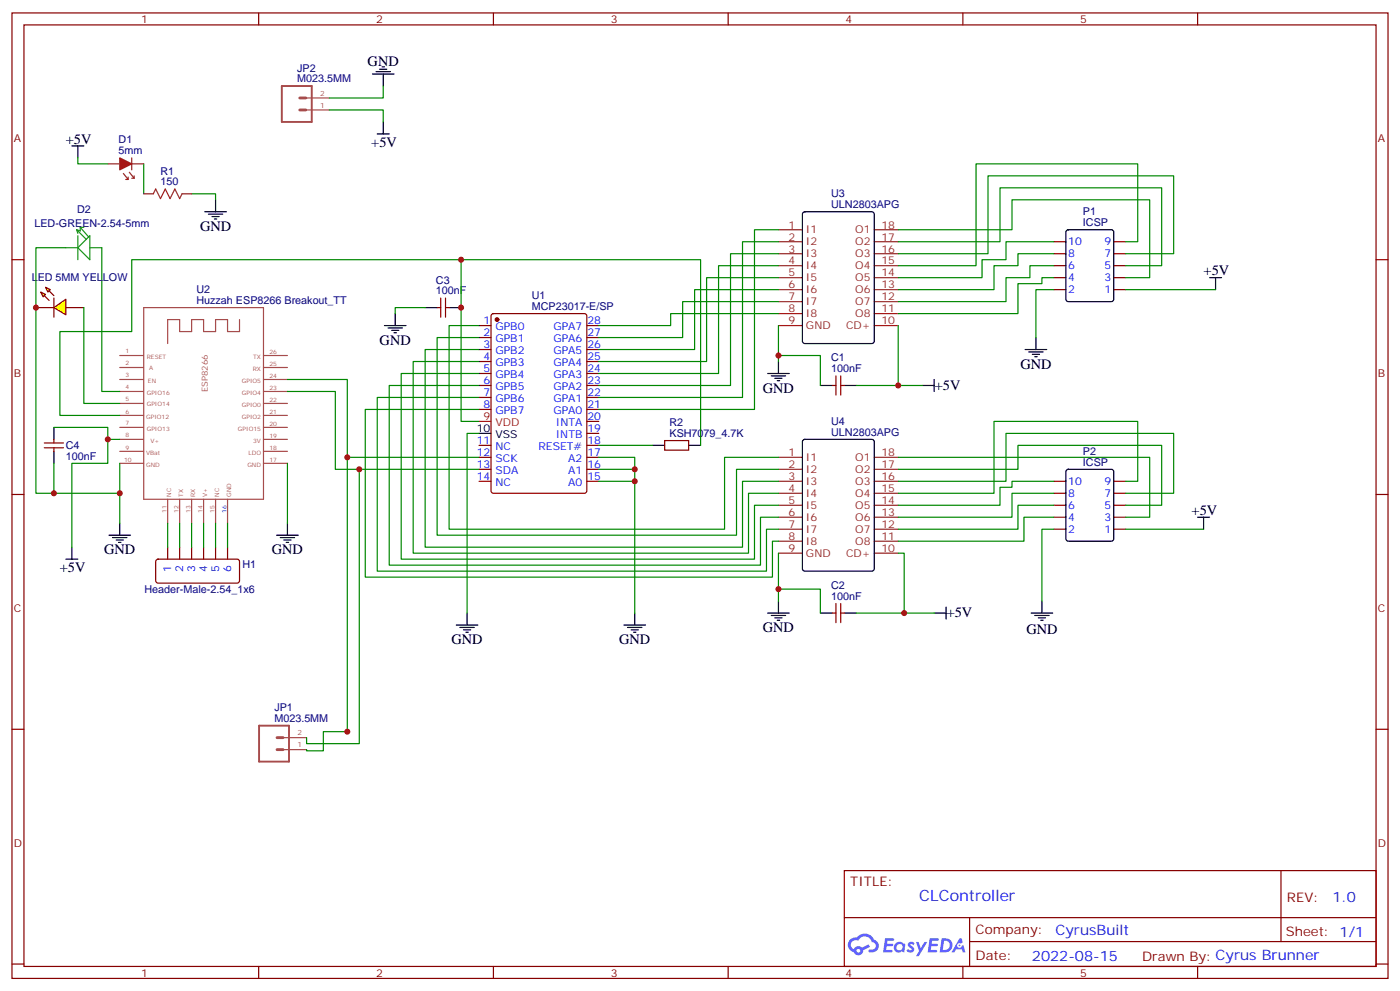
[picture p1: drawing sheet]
# EasyEDA schematic SCH_CLController.json
TITLE: CLController; REV: 1.0; Date: 2022-08-15; Sheet: 1/1; Company: CyrusBuilt

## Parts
1  LED 5MM YELLOW  [LED 5MM YELLOW]
C1  100nF  [100NF]
C2  100nF  [100NF]
C3  100nF  [100NF]
C4  100nF  [100NF]
D1  5mm  [PKG-LED-5MM-RED]
D2  LED-GREEN-2.54-5mm  [LED-GREEN-2.54-5MM-YUN]
H1  Header-Male-2.54_1x6  [HDR-TH_6P-P2.54-V-M-1]
JP1  M023.5MM  [SCREWTERMINAL-3.5MM-2]
JP2  M023.5MM  [SCREWTERMINAL-3.5MM-2]
P1  ICSP  [HDR-IDC-2.54-2X5P]
P2  ICSP  [HDR-IDC-2.54-2X5P]
R1  150  [PKG-0.25W RESISTOR]
R2  KSH7079_4.7KΩ  [KSH7079_4.7KR]
U1  MCP23017-E/SP  [DIP-28_L35.0-W6.5-P2.54-LS7.6-BL]
U2  Huzzah ESP8266 Breakout_TT  [HUZZAH 8266]
U3  ULN2803APG  [ULN2803APG]
U4  ULN2803APG  [ULN2803APG]

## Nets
+5V: C1.2 C2.2 C4.2 D1.1 JP2.1 P1.1 P2.1 U2.8(V+) U3.10(CD+) U4.10(CD+)
GND: 1.2 C1.1 C2.1 C3.1 C4.1 D2.- JP2.2 P1.2 P2.2 R1.2 U1.10(VSS) U1.15(A0) U1.16(A1) U1.17(A2) U2.10(GND) U2.17(GND) U3.9(GND) U4.9(GND)
Net-(1-1): 1.1 U2.5(GPIO14)
Net-(C3-2): C3.2 R2.2 U1.9(VDD) U2.6(GPIO12)
Net-(D1-2): D1.2 R1.1
Net-(D2-+): D2.+ U2.4(GPIO16)
Net-(H1-1): H1.1 U2.11(NC)
Net-(H1-2): H1.2 U2.12(TX)
Net-(H1-3): H1.3 U2.13(RX)
Net-(H1-4): H1.4 U2.14(V+)
Net-(H1-5): H1.5 U2.15(NC)
Net-(H1-6): H1.6 U2.16(GND)
Net-(JP1-1): JP1.1 U1.12(SCK) U2.24(GPIO5)
Net-(JP1-2): JP1.2 U1.13(SDA) U2.23(GPIO4)
Net-(P1-3): P1.3 U3.18(O1)
Net-(P1-4): P1.4 U3.11(O8)
Net-(P1-5): P1.5 U3.17(O2)
Net-(P1-6): P1.6 U3.12(O7)
Net-(P1-7): P1.7 U3.16(O3)
Net-(P1-8): P1.8 U3.13(O6)
Net-(P1-9): P1.9 U3.15(O4)
Net-(P1-10): P1.10 U3.14(O5)
Net-(P2-3): P2.3 U4.18(O1)
Net-(P2-4): P2.4 U4.11(O8)
Net-(P2-5): P2.5 U4.17(O2)
Net-(P2-6): P2.6 U4.12(O7)
Net-(P2-7): P2.7 U4.16(O3)
Net-(P2-8): P2.8 U4.13(O6)
Net-(P2-9): P2.9 U4.15(O4)
Net-(P2-10): P2.10 U4.14(O5)
Net-(R2-1): R2.1 U1.18(RESET#)
Net-(U1-1): U1.1(GPB0) U4.1(I1)
Net-(U1-2): U1.2(GPB1) U4.2(I2)
Net-(U1-3): U1.3(GPB2) U4.3(I3)
Net-(U1-4): U1.4(GPB3) U4.4(I4)
Net-(U1-5): U1.5(GPB4) U4.5(I5)
Net-(U1-6): U1.6(GPB5) U4.6(I6)
Net-(U1-7): U1.7(GPB6) U4.7(I7)
Net-(U1-8): U1.8(GPB7) U4.8(I8)
Net-(U1-21): U1.21(GPA0) U3.1(I1)
Net-(U1-22): U1.22(GPA1) U3.2(I2)
Net-(U1-23): U1.23(GPA2) U3.3(I3)
Net-(U1-24): U1.24(GPA3) U3.4(I4)
Net-(U1-25): U1.25(GPA4) U3.5(I5)
Net-(U1-26): U1.26(GPA5) U3.6(I6)
Net-(U1-27): U1.27(GPA6) U3.7(I7)
Net-(U1-28): U1.28(GPA7) U3.8(I8)

Not connected (* = marked no-connect by the designer): U1 11(NC) 14(NC) 19(INTB) 20(INTA); U2 1(RESET) 2(A) 3(EN) 7(GPIO13) 9(VBat) 18(LDO) 19(3V) 20(GPIO15) 21(GPIO2) 22(GPIO0) 25(RX) 26(TX)

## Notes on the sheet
- Cyrus Brunner
